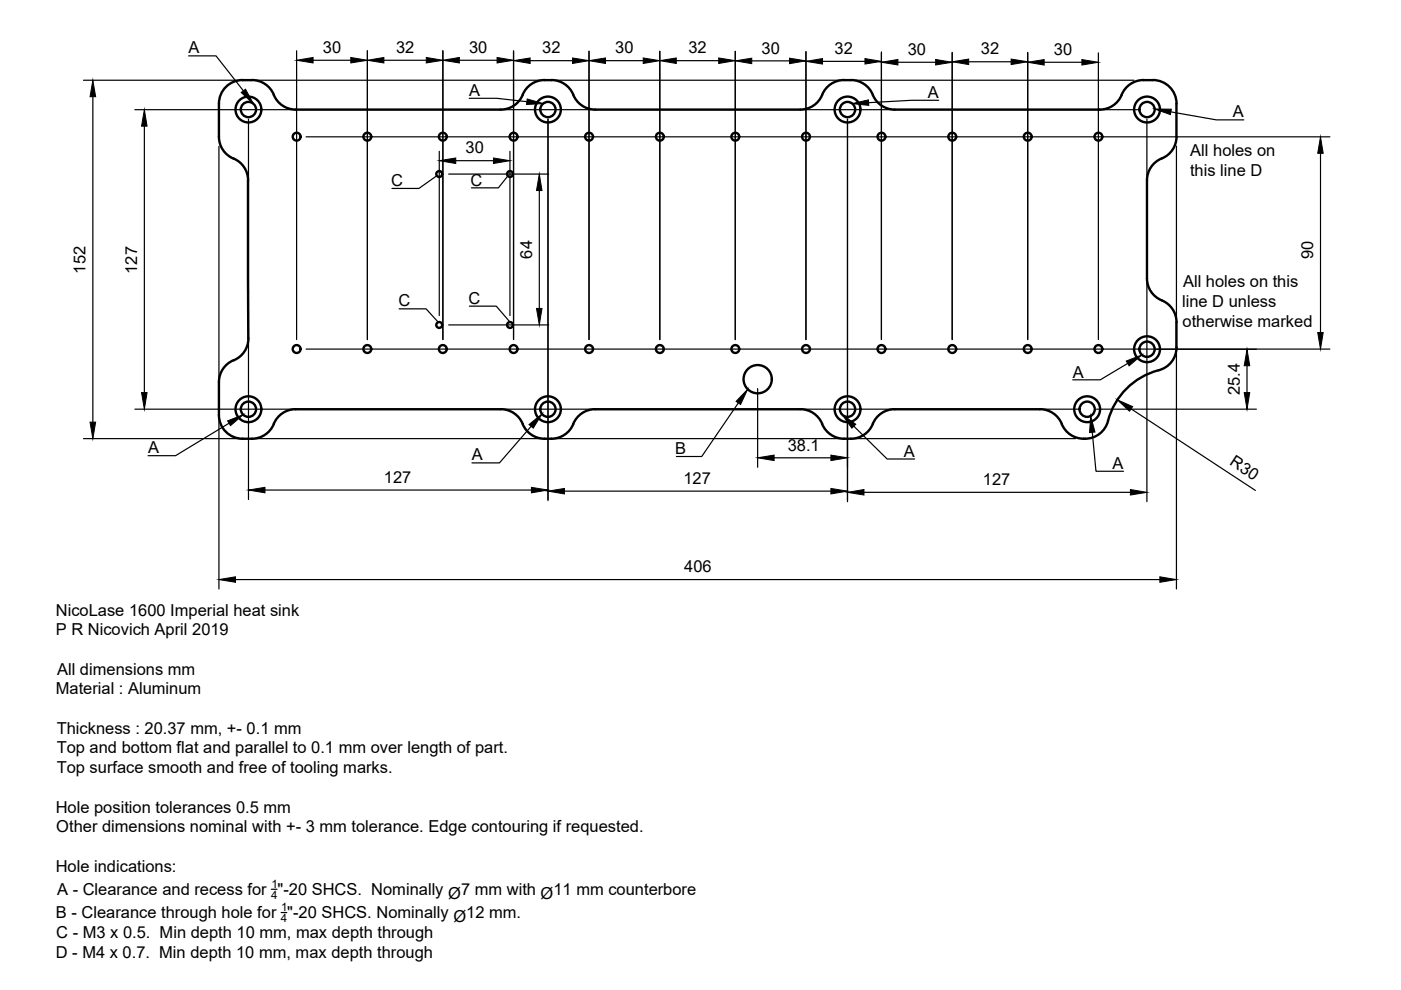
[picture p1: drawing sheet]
<svg xmlns="http://www.w3.org/2000/svg" width="297mm" height="210mm" viewBox="0 0 297 210" stroke-linecap="round" stroke-linejoin="round" font-family="sans-serif">
<!-- layer: Visible -->
<g fill="none" stroke="#000" stroke-width=".51">
<path d="M51.4 17h2M51.4 17a5 5 0 0 0-5 5v7a5.2 5.2 0 0 0 3.8 4.9 5 5 0 0 1 2.4 4.3v33.5M53.4 17a5.2 5.2 0 0 1 5 3.8 5 5 0 0 0 4.3 2.4M115.4 17h1.5M115.5 17a5.2 5.2 0 0 0-5 3.8 5 5 0 0 1-4.3 2.4h-43.5M116.9 17a5.2 5.2 0 0 1 5 3.8 5 5 0 0 0 4.3 2.4M178.9 17h1.5M179 17a5.2 5.2 0 0 0-5 3.8 5 5 0 0 1-4.3 2.4h-43.5M180.4 17a5.2 5.2 0 0 1 5 3.8 5 5 0 0 0 4.3 2.4M242.4 17h2M242.5 17a5.2 5.2 0 0 0-5 3.8 5 5 0 0 1-4.3 2.4h-43.5M244.4 17a5 5 0 0 1 5 5v7"/>
<path d="M249.4 29a5.2 5.2 0 0 1-3.8 4.9 5 5 0 0 0-2.4 4.3v20.8a5 5 0 0 0 3.1 4.7M52.7 71.7a5.2 5.2 0 0 1-3.8 5 5 5 0 0 0-2.5 4.3M246.3 63.7a5 5 0 0 1 3.1 4.6v5.4M249.4 73.6a5 5 0 0 1-3.7 4.9 15.3 15.3 0 0 0-11.1 11.6 5 5 0 0 1-4.5 2.9M46.4 81v7a5 5 0 0 0 5 5 7.1 7.1 0 0 0 4.8-.8 5.7 5.7 0 0 0 2.2-3 5 5 0 0 1 4.3-2.4M126.2 86.8a5.2 5.2 0 0 0-5 3.8 5.5 5.5 0 0 1-5.7 2.4 5.2 5.2 0 0 1-5-3.8 5 5 0 0 0-4.3-2.4h-43.5M189.7 86.8h30.8M189.7 86.8a5.2 5.2 0 0 0-5 3.8 5.5 5.5 0 0 1-5.7 2.4 5.2 5.2 0 0 1-5-3.8 5 5 0 0 0-4.3-2.4h-43.5M220.5 86.8a5.2 5.2 0 0 1 4.9 3.8 5 5 0 0 0 4.4 2.4M229.7 93h.4"/>
<circle cx="52.7" cy="23.2" r="2.74"/>
<circle cx="52.7" cy="23.2" r="1.62"/>
<circle cx="62.9" cy="29" r=".84"/>
<circle cx="77.9" cy="29" r=".84"/>
<circle cx="93.1" cy="36.9" r=".62"/>
<circle cx="93.9" cy="29" r=".84"/>
<circle cx="108.1" cy="36.9" r=".62"/>
<circle cx="108.9" cy="29" r=".84"/>
<circle cx="116.2" cy="23.2" r="2.74"/>
<circle cx="116.2" cy="23.2" r="1.62"/>
<circle cx="124.9" cy="29" r=".84"/>
<circle cx="139.9" cy="29" r=".84"/>
<circle cx="155.9" cy="29" r=".84"/>
<circle cx="170.9" cy="29" r=".84"/>
<circle cx="179.7" cy="23.2" r="2.74"/>
<circle cx="179.7" cy="23.2" r="1.62"/>
<circle cx="186.9" cy="29" r=".84"/>
<circle cx="201.9" cy="29" r=".84"/>
<circle cx="217.9" cy="29" r=".84"/>
<circle cx="232.9" cy="29" r=".84"/>
<circle cx="243.2" cy="23.2" r="2.74"/>
<circle cx="243.2" cy="23.2" r="1.62"/>
<circle cx="62.9" cy="74" r=".84"/>
<circle cx="77.9" cy="74" r=".84"/>
<circle cx="93.1" cy="68.9" r=".62"/>
<circle cx="93.9" cy="74" r=".84"/>
<circle cx="108.1" cy="68.9" r=".62"/>
<circle cx="108.9" cy="74" r=".84"/>
<circle cx="124.9" cy="74" r=".84"/>
<circle cx="139.9" cy="74" r=".84"/>
<circle cx="155.9" cy="74" r=".84"/>
<circle cx="170.9" cy="74" r=".84"/>
<circle cx="186.9" cy="74" r=".84"/>
<circle cx="201.9" cy="74" r=".84"/>
<circle cx="217.9" cy="74" r=".84"/>
<circle cx="232.9" cy="74" r=".84"/>
<circle cx="243.2" cy="74" r="2.74"/>
<circle cx="243.2" cy="74" r="1.62"/>
<circle cx="52.7" cy="86.8" r="2.74"/>
<circle cx="52.7" cy="86.8" r="1.62"/>
<circle cx="116.2" cy="86.8" r="2.74"/>
<circle cx="116.2" cy="86.8" r="1.62"/>
<circle cx="160.6" cy="80.4" r="3"/>
<circle cx="179.7" cy="86.8" r="2.74"/>
<circle cx="179.7" cy="86.8" r="1.62"/>
<circle cx="230.5" cy="86.8" r="2.74"/>
<circle cx="230.5" cy="86.8" r="1.62"/>
</g>
<!-- layer: Dimensions -->
<g fill="none" stroke="#000" stroke-width=".25">
<path d="M17.7 17h222.7M62.9 10.8v61.2M66.4 12.8h8M77.9 10.8v61.2M81.4 12.8h9M93.9 10.8v61.2M97.4 12.8h8M108.9 10.8v61.2M112.4 12.9h9M124.9 10.9v61.1M128.4 12.9h8M139.9 10.9v61.1"/>
<path d="M143.4 12.9h9M155.9 10.9v61.1M159.4 12.9h8M170.9 10.9v61.1M174.4 13h9M186.9 11v61M190.4 13.2h8M201.9 11.1v60.9M205.4 13.1h9M217.9 11.1v60.9M221.4 13.2h8M232.9 11.2v60.8"/>
<path d="M19.7 20.5v69M28.6 23.3h212.6M30.6 26.7v56.5M46.4 31v93.9M52.7 25.2v80.7M64.9 29h217.1M93.1 32.1v34.8M95.1 36.9h21.2M96.6 34.1h8M108.1 32.1v34.8M116.2 25.2v80.9M179.7 25.2v81.2"/>
<path d="M243.2 25.2v81.2M249.4 31v93.9M280 32.5v38M114.3 40.4v25M64.9 74h217.1M95.1 68.9h21.2M245.2 74.1h21.2M264.4 77.5v5.7M17.7 93h210.3M28.6 86.8h199.9M160.6 82.4v16.7M164.1 97.1h12.1"/>
<path d="M232.5 86.8h33.9M239.8 86.7l26.4 17.3M56.2 103.9h56.5M119.7 104.1h56.5M183.2 104.4h56.5M49.9 122.9h196"/>
</g>
<g fill="#000" stroke="#000" stroke-width=".21">
<path d="M62.9 12.8l3.5-.6v1.1zM74.4 12.2l3.5 .6-3.5 .5zM77.9 12.8l3.5-.6v1.1zM90.4 12.2l3.5 .6-3.5 .5zM93.9 12.8l3.5-.6v1.1zM105.4 12.2l3.5 .6-3.5 .5zM108.9 12.9l3.5-.6v1.2zM121.4 12.3l3.5 .6-3.5 .6zM124.9 12.9l3.5-.6v1.2zM136.4 12.3l3.5 .6-3.5 .6zM139.9 12.9l3.5-.6v1.2zM152.4 12.3l3.5 .6-3.5 .6z"/>
<path d="M155.9 12.9l3.5-.6v1.2zM167.4 12.3l3.5 .6-3.5 .6zM170.9 13l3.5-.6v1.2zM183.4 12.4l3.5 .6-3.5 .6zM186.9 13.2l3.5-.6v1.2zM198.4 12.6l3.5 .6-3.5 .6zM201.9 13.1l3.5-.6v1.2zM214.4 12.5l3.5 .6-3.5 .6zM217.9 13.2l3.5-.6v1.2zM229.4 12.6l3.5 .6-3.5 .6zM19.7 17l.6 3.5h-1.2zM30.6 23.3l.6 3.4h-1.2z"/>
<path d="M93.1 34.1l3.5-.6v1.2zM104.6 33.5l3.5 .6-3.5 .6zM280 29l.5 3.5h-1.1zM114.3 36.9l.6 3.5h-1.2zM113.7 65.4h1.2l-.6 3.5zM264.4 74.1l.6 3.4h-1.2zM279.4 70.5h1.1l-.5 3.5zM19.1 89.5h1.2l-.6 3.5zM30 83.2h1.2l-.6 3.6zM160.6 97.1l3.5-.6v1.2zM176.2 96.5l3.5 .6-3.5 .6zM236.9 84.8l3.2 1.4-.6 1z"/>
<path d="M263.8 83.2h1.2l-.6 3.6zM52.7 103.9l3.5-.6v1.2zM112.7 103.3l3.5 .6-3.5 .6zM116.2 104.1l3.5-.5v1.1zM176.2 103.6l3.5 .5-3.5 .6zM179.7 104.4l3.5-.6v1.2zM239.7 103.8l3.5 .6-3.5 .6zM46.4 122.9l3.5-.6v1.2zM245.9 122.3l3.5 .6-3.5 .6z"/>
</g>
<!-- layer: Annotations -->
<path d="M51.1 19.6l.9-.7 1.7 3.1zM111.8 21l3.4 1-3.6 .2zM180.7 22l3.4-.8 .1 1.1zM244.8 23.1h3.5l-.2 1.2zM238.8 76.6l3.3-1.3-2.7 2.3zM48.3 89.2l3.3-1.3-2.7 2.3zM112.2 90l2.7-2.2-1.8 3zM158.5 82.5l-1.5 3.3-.9-.7zM178.5 87.9l2.9 2.1-.8 .8zM231.2 88.2l1 3.4-1.2 .1z" fill="#000" stroke="#000" stroke-width=".21"/>
<g fill="none" stroke="#000" stroke-width=".25">
<path d="M40 11.8h5.8l5.8 7.5M92.6 37.3l-3.8 2.7h-5.7M99.5 20.8h5.8l6.4 .8M107.7 37.3l-2 2.5h-5.8M199 21.3h-5.8l-9.1 .5M248.2 23.7l9.7 1.7h5.8M84.6 65.5h5.7l2.6 2.8M99.5 64.9h5.7l2.9 3.4M239.1 77.1l-5.8 3.4h-5.9M48.6 89.7l-11.4 6.9h-5.8M112.6 90.4l-6.7 7.7h-5.8M156.5 85.4l-7.7 11.4h-5.4"/>
<path d="M181 90.4l7.1 6.9h5.8M231.6 91.7l.8 8.2h5.8M57.5 188.5h1.2M59.6 193.5h1.2"/>
</g>
<g font-size="3.5">
<text x="40" y="11.3">A</text>
<text x="68.5" y="11.2">30</text>
<text x="84" y="11.2">32</text>
<text x="99.5" y="11.2">30</text>
<text x="115" y="11.3">32</text>
<text x="130.5" y="11.3">30</text>
<text x="146" y="11.3">32</text>
<text x="161.5" y="11.4">30</text>
<text x="177" y="11.5">32</text>
<text x="192.4" y="11.7">30</text>
<text x="208" y="11.5">32</text>
<text x="223.5" y="11.7">30</text>
<text x="99.5" y="20.3">A</text>
<text x="196.7" y="20.8">A</text>
<text x="261.4" y="24.9">A</text>
<text x="98.7" y="32.5">30</text>
<text x="252.4" y="33.1">All holes on</text>
<text x="82.9" y="39.5">C</text>
<text x="99.8" y="39.3">C</text>
<text x="252.3" y="37.2">this line D</text>
<text x="18.1" y="58" transform="rotate(-90 18.1 58)">152</text>
<text x="29.1" y="58" transform="rotate(-90 29.1 58)">127</text>
<text x="112.8" y="54.8" transform="rotate(-90 112.8 54.8)">64</text>
<text x="278.4" y="55" transform="rotate(-90 278.4 55)">90</text>
<text x="84.5" y="65">C</text>
<text x="99.3" y="64.4">C</text>
<text x="250.6" y="65.1">line D unless</text>
<text x="250.8" y="60.9">All holes on this</text>
<text x="250.7" y="69.2">otherwise marked</text>
<text x="227.4" y="80">A</text>
<text x="262.8" y="83.8" transform="rotate(-90 262.8 83.8)">25.4</text>
<text x="167" y="95.5">38.1</text>
<text x="31.4" y="96.1">A</text>
<text x="100.1" y="97.6">A</text>
<text x="143.2" y="96.3">B</text>
<text x="191.6" y="96.8">A</text>
<text x="235.9" y="99.4">A</text>
<text x="260.5" y="98.5" transform="rotate(33 260.5 98.5)">R30</text>
<text x="81.4" y="102.4">127</text>
<text x="144.9" y="102.6">127</text>
<text x="208.4" y="102.9">127</text>
<text x="145.1" y="121.3">406</text>
<text x="11.8" y="130.5">NicoLase 1600 Imperial heat sink</text>
<text x="11.8" y="134.7">P R Nicovich April 2019</text>
<text x="12.1" y="143">All dimensions mm</text>
<text x="11.8" y="147.2">Material : Aluminum</text>
<text x="12" y="155.5">Thickness : 20.37 mm, +- 0.1 mm</text>
<text x="12" y="159.7">Top and bottom flat and parallel to 0.1 mm over length of part.</text>
<text x="12" y="163.9">Top surface smooth and free of tooling marks.</text>
<text x="11.8" y="172.3">Hole position tolerances 0.5 mm</text>
<text x="11.9" y="176.5">Other dimensions nominal with +- 3 mm tolerance. Edge contouring if requested.</text>
<text x="11.8" y="184.8">Hole indications:</text>
<text x="12.1" y="189.8">A - Clearance and recess for &quot;-20 SHCS. Nominally Ø7 mm with Ø11 mm counterbore</text>
<text x="11.9" y="194.7">B - Clearance through hole for &quot;-20 SHCS. Nominally Ø12 mm.</text>
<text x="11.8" y="203.1">D - M4 x 0.7. Min depth 10 mm, max depth through</text>
<text x="11.9" y="198.9">C - M3 x 0.5. Min depth 10 mm, max depth through</text>
</g>
<g font-size="2.4">
<text x="57.5" y="190.6">4</text>
<text x="57.5" y="188.2">1</text>
<text x="59.6" y="195.5">4</text>
<text x="59.6" y="193.2">1</text>
</g>
</svg>
